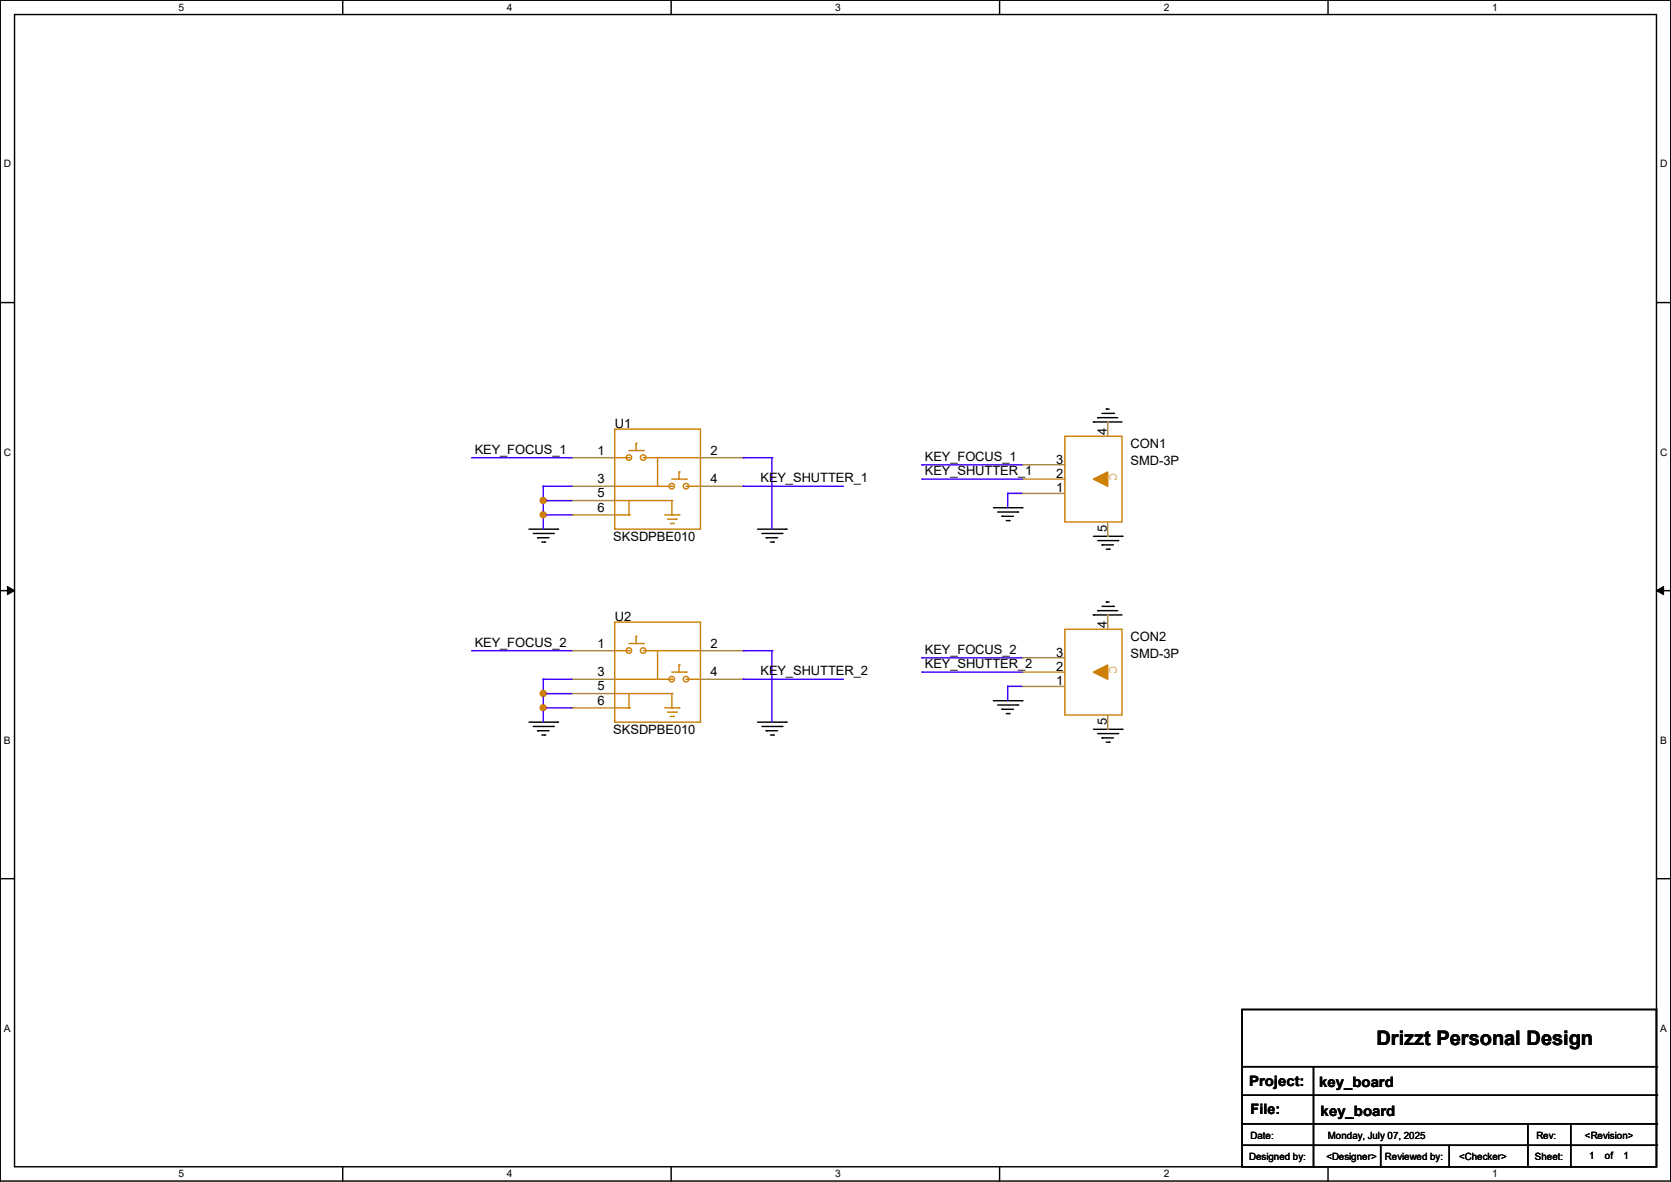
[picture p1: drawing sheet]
<svg xmlns="http://www.w3.org/2000/svg" width="297mm" height="210mm" viewBox="0 0 297 210" stroke-linecap="round" stroke-linejoin="round" font-family="sans-serif">
<path d="M0 0h297v209.8h-297zM2.6 2.6h291.8v204.7h-291.8z" fill="none" stroke="#000" stroke-width=".25"/>
<g fill="#fff">
<path d="M31.7 .3h1v2h-1z"/>
<path d="M31.7 207.6h1v1.9h-1z"/>
</g>
<path d="M60.9 0v2.6M60.9 207.3v2.5" fill="none" stroke="#000" stroke-width=".25"/>
<g fill="#fff">
<path d="M90.1 .3h1v2h-1z"/>
<path d="M90.1 207.6h1v1.9h-1z"/>
</g>
<path d="M119.3 0v2.6M119.3 207.3v2.5" fill="none" stroke="#000" stroke-width=".25"/>
<g fill="#fff">
<path d="M148.5 .3h.9v2h-.9z"/>
<path d="M148.5 207.6h.9v1.9h-.9z"/>
</g>
<path d="M177.7 0v2.6M177.7 207.3v2.5" fill="none" stroke="#000" stroke-width=".25"/>
<g fill="#fff">
<path d="M206.8 .3h1v2h-1z"/>
<path d="M206.8 207.6h1v1.9h-1z"/>
</g>
<path d="M236.1 0v2.6M236.1 207.3v2.5" fill="none" stroke="#000" stroke-width=".25"/>
<g fill="#fff">
<path d="M265.2 .3h1v2h-1z"/>
<path d="M265.2 207.6h1v1.9h-1z"/>
<path d="M.7 28.2h1.2v1.9h-1.2z"/>
<path d="M295.1 28.2h1.2v1.9h-1.2z"/>
<path d="M.7 79.3h1.2v2h-1.2z"/>
<path d="M295.1 79.3h1.2v2h-1.2z"/>
</g>
<path d="M0 53.8h2.6M294.4 53.8h2.6" fill="none" stroke="#000" stroke-width=".25"/>
<g fill="#fff">
<path d="M.7 130.5h1.2v2h-1.2z"/>
<path d="M295.1 130.5h1.1v2h-1.1z"/>
</g>
<path d="M0 104.9h2.6M294.4 104.9h2.6" fill="none" stroke="#000" stroke-width=".25"/>
<path d="M1.3 104.2l1.3 .7-1.3 .8zM294.4 104.9l1.3-.7v1.5z" fill="#000" stroke="#000" stroke-width=".18"/>
<g fill="#fff">
<path d="M.7 181.7h1.2v2h-1.2z"/>
<path d="M295.1 181.7h1.1v2h-1.1z"/>
</g>
<g fill="none" stroke="#000" stroke-width=".25">
<path d="M194.4 75h.1M194.4 75h5M195.1 74.2h.1M195.1 74.2h3.6M195.9 73.4h2M196.6 72.7h.1M196.6 72.7h.5M197.9 73.4h.1M94 94h5.1M94.8 94.8h3.5M95.5 95.5h.1M95.5 95.5h2.1"/>
<path d="M96.3 96.3h.5M96.8 96.3h.1M98.3 94.8h.1M99.1 94h.1M134.7 94h5M135.4 94.8h3.6M136.2 95.5h.1M136.2 95.5h2M136.9 96.3h.6M137.5 96.3h.1M139 94.8h.1M139.7 94h.1"/>
<path d="M176.6 90.2h5.1M177.3 91h3.6M178.1 91.7h.1M178.1 91.7h2M178.9 92.5h.5M179.4 92.5h.1M180.9 91h.1M181.7 90.2h.1M194.4 95.3h5M195.1 96.1h3.6M195.9 96.8h.1M195.9 96.8h2"/>
<path d="M196.6 97.6h.5M197.1 97.6h.1M198.7 96.1h.1M199.4 95.3h.1M194.4 109.3h.1M194.4 109.3h5M195.1 108.5h.1M195.1 108.5h3.6M195.9 107.7h2M196.6 107h.1M196.6 107h.5M197.9 107.7h.1"/>
<path d="M94 128.3h5.1M94.8 129.1h3.5M95.5 129.8h.1M95.5 129.8h2.1M96.3 130.6h.5M96.8 130.6h.1M98.3 129.1h.1M99.1 128.3h.1M134.7 128.3h5M135.4 129.1h3.6M136.2 129.8h.1M136.2 129.8h2"/>
<path d="M136.9 130.6h.6M137.5 130.6h.1M139 129.1h.1M139.7 128.3h.1M176.6 124.5h5.1M177.3 125.3h3.6M178.1 126h.1M178.1 126h2M178.9 126.8h.5M179.4 126.8h.1M180.9 125.3h.1M181.7 124.5h.1"/>
<path d="M194.4 129.6h5M195.1 130.3h3.6M195.9 131.1h.1M195.9 131.1h2M196.6 131.9h.5M197.1 131.9h.1M198.7 130.3h.1M199.4 129.6h.1M0 156.1h2.6M294.4 156.1h2.6M220.8 179.4h73.6v27.9h-73.6zM220.8 189.5h73.6"/>
<path d="M220.8 194.6h73.6M220.8 199.7h73.6M233.5 189.5v17.8M271.6 199.7v7.6M279.2 199.7v7.6M294.4 189.5h.1M294.4 194.6h.1M294.4 199.7h.1M220.8 203.5h73.6M233.5 207.3h.1M245.4 207.3h.1M245.4 203.5v3.8"/>
<path d="M257.6 207.3h.1M257.6 203.5v3.8M271.6 207.3h.1M279.2 207.3h.1M294.4 203.5h.1"/>
</g>
<g fill="none" stroke="#cc8006" stroke-width=".25">
<path d="M109.3 76.2h15.2v17.8h-15.2zM113.1 78.8h.1M113.1 78.8v1.3M189.3 77.5h10.1v15.3h-10.1zM109.3 81.3h2.5M109.3 86.4h10.1M109.3 88.9h10.1M109.3 91.5h2.5M111.8 81.3h.1M111.8 91.5h.1M111.8 88.9v2.6M111.8 80.1h2.5"/>
<path d="M114.3 80.1h.1M114.3 81.3h10.2M116.9 86.4h.1M116.9 81.3v5.1M118.2 91.5h2.5M118.7 92.2h1.5M119.2 93h.5M119.4 86.4h.1M119.4 88.9h.1M119.4 91.5h.1M119.4 88.9v2.6M119.4 85.1h2.6"/>
<path d="M119.7 93h.1M120.2 92.2h.1M120.7 83.9h.1M120.7 91.5h.1M120.7 83.9v1.2M122 85.1h.1M122 86.4h2.5M124.5 81.3h.1M124.5 86.4h.1M109.3 110.5h15.2v17.8h-15.2zM109.3 115.6h2.5M111.8 115.6h.1"/>
<path d="M111.8 114.3h2.5M113.1 113.1h.1M113.1 113.1v1.2M114.3 114.3h.1M114.3 115.6h10.2M116.9 115.6v5.1M119.4 119.4h2.6M120.7 118.2h.1M120.7 118.2v1.2M122 119.4h.1M124.5 115.6h.1M189.3 111.8h10.1v15.2h-10.1z"/>
<path d="M109.3 120.7h10.1M109.3 123.2h10.1M109.3 125.8h2.5M111.8 125.8h.1M111.8 123.2v2.6M116.9 120.7h.1M118.2 125.8h2.5M118.7 126.5h1.5M119.2 127.3h.5M119.4 120.7h.1M119.4 123.2h.1M119.4 125.8h.1"/>
<path d="M119.4 123.2v2.6M119.7 127.3h.1M120.2 126.5h.1M120.7 125.8h.1M122 120.7h2.5M124.5 120.7h.1"/>
<circle cx="111.8" cy="81.3" r=".49"/>
<circle cx="114.3" cy="81.3" r=".49"/>
<circle cx="119.4" cy="86.4" r=".49"/>
<circle cx="121.9" cy="86.4" r=".49"/>
<circle cx="111.8" cy="115.6" r=".49"/>
<circle cx="114.3" cy="115.6" r=".49"/>
<circle cx="119.4" cy="120.7" r=".49"/>
<circle cx="121.9" cy="120.7" r=".49"/>
</g>
<g fill="none" stroke="#a84" stroke-width=".25">
<path d="M196.9 75h.1M196.9 75v2.5M101.6 81.3h.1M101.6 86.4h.1M101.6 88.9h.1M101.6 91.5h.1M101.6 81.3h7.7M101.6 86.4h7.7M101.6 88.9h7.7M101.6 91.5h7.7M124.5 81.3h7.6M124.5 86.4h7.6"/>
<path d="M132.1 81.3h.1M132.1 86.4h.1M181.7 87.7h.1M181.7 85.1h.1M181.7 82.6h.1M181.7 87.7h7.6M181.7 85.1h7.6M181.7 82.6h7.6M196.9 95.3h.1M196.9 92.8v2.5M101.6 115.6h.1M101.6 115.6h7.7"/>
<path d="M124.5 115.6h7.6M132.1 115.6h.1M181.7 119.4h.1M181.7 116.9h.1M181.7 119.4h7.6M181.7 116.9h7.6M196.9 109.3h.1M196.9 109.3v2.5M101.6 120.7h.1M101.6 123.2h.1M101.6 125.8h.1M101.6 120.7h7.7"/>
<path d="M101.6 123.2h7.7M101.6 125.8h7.7M124.5 120.7h7.6M132.1 120.7h.1M181.7 122h.1M181.7 122h7.6M196.9 129.6h.1M196.9 127v2.6"/>
</g>
<g fill="#cc8006" stroke="#cc8006" stroke-width=".25">
<path d="M194.4 85.1l2.5-1.2v2.5z" fill-rule="evenodd"/>
<path d="M194.4 119.4l2.5-1.2v2.5z" fill-rule="evenodd"/>
</g>
<g fill="none" stroke="#4200ff" stroke-width=".25">
<path d="M83.9 81.3h.1M83.9 81.3h17.7M96.6 86.4h.1M96.6 88.9h.1M96.6 91.5h.1M96.6 86.4h5M96.6 86.4v7.6M96.6 88.9h5M96.6 91.5h5M132.1 81.3h.1M132.1 86.4h.1M132.1 81.3h5.1"/>
<path d="M132.1 86.4h17.8M137.2 81.3h.1M137.2 81.3v12.7M163.9 82.6h.1M163.9 85.1h.1M163.9 82.6h17.8M163.9 85.1h17.8M179.1 87.7h.1M179.1 87.7h2.6M179.1 87.7v2.5M83.9 115.6h.1M83.9 115.6h17.7"/>
<path d="M132.1 115.6h.1M132.1 115.6h5.1M137.2 115.6h.1M137.2 115.6v12.7M163.9 116.9h.1M163.9 119.4h.1M163.9 116.9h17.8M163.9 119.4h17.8M96.6 120.7h.1M96.6 123.2h.1M96.6 125.8h.1M96.6 120.7v7.6"/>
<path d="M96.6 120.7h5M96.6 123.2h5M96.6 125.8h5M132.1 120.7h.1M132.1 120.7h17.8M179.1 122h.1M179.1 122v2.5M179.1 122h2.6"/>
</g>
<g fill="#f00" stroke="#f00" stroke-width=".25">
<circle cx="96.5" cy="88.9" r=".49"/>
<circle cx="96.5" cy="91.5" r=".49"/>
<circle cx="96.5" cy="123.2" r=".49"/>
<circle cx="96.5" cy="125.8" r=".49"/>
</g>
<text font-size="3.6" x="244.6" y="185.7">Drizzt Personal Design</text>
<g font-size="2.5">
<text x="222" y="192.9">Project:</text>
<text x="222.3" y="198">File:</text>
<text x="234.5" y="193.2">key_board</text>
<text x="234.7" y="198.2">key_board</text>
</g>
<g font-size="2.3">
<text x="109.3" y="76">U1</text>
<text x="196.7" y="77.3" transform="rotate(-90 196.7 77.3)">4</text>
<text x="84.4" y="80.6">KEY_FOCUS_1</text>
<text x="106.2" y="80.8">1</text>
<text x="126.3" y="80.8">2</text>
<text x="164.4" y="81.9">KEY_FOCUS_1</text>
<text x="187.8" y="82.4">3</text>
<text x="201" y="79.6">CON1</text>
<text x="201" y="82.6">SMD-3P</text>
<text x="106.2" y="85.9">3</text>
<text x="106.2" y="88.4">5</text>
<text x="126.3" y="85.9">4</text>
<text x="135.2" y="85.7">KEY_SHUTTER_1</text>
<text x="164.4" y="84.4">KEY_SHUTTER_1</text>
<text x="187.8" y="87.5">1</text>
<text x="187.8" y="84.9">2</text>
<text x="106.2" y="90.9">6</text>
<text x="196.7" y="94.5" transform="rotate(-90 196.7 94.5)">5</text>
<text x="109" y="96.1">SKSDPBE010</text>
<text x="109.3" y="110.3">U2</text>
<text x="196.7" y="111.5" transform="rotate(-90 196.7 111.5)">4</text>
<text x="201" y="113.9">CON2</text>
<text x="84.4" y="114.9">KEY_FOCUS_2</text>
<text x="106.2" y="115.1">1</text>
<text x="126.3" y="115.1">2</text>
<text x="135.2" y="120">KEY_SHUTTER_2</text>
<text x="164.4" y="116.2">KEY_FOCUS_2</text>
<text x="164.4" y="118.7">KEY_SHUTTER_2</text>
<text x="187.8" y="119.2">2</text>
<text x="187.8" y="116.7">3</text>
<text x="201" y="116.9">SMD-3P</text>
<text x="106.2" y="120.1">3</text>
<text x="106.2" y="122.7">5</text>
<text x="106.2" y="125.2">6</text>
<text x="126.3" y="120.1">4</text>
<text x="187.8" y="121.7">1</text>
<text x="109" y="130.4">SKSDPBE010</text>
<text x="196.7" y="128.8" transform="rotate(-90 196.7 128.8)">5</text>
</g>
<g font-size="2.3" fill="#cc8006">
<text x="197.2" y="84.1" transform="rotate(90 197.2 84.1)">C</text>
<text x="197.2" y="118.4" transform="rotate(90 197.2 118.4)">C</text>
</g>
<g font-size="1.8">
<text x="31.7" y="1.9">5</text>
<text x="90.1" y="1.9">4</text>
<text x="148.5" y="1.9">3</text>
<text x="206.8" y="1.9">2</text>
<text x="265.2" y="1.9">1</text>
<text x=".7" y="29.8">D</text>
<text x="295.1" y="29.8">D</text>
<text x=".7" y="80.9">C</text>
<text x="295.1" y="80.9">C</text>
<text x=".7" y="132.1">B</text>
<text x="295.1" y="132.1">B</text>
<text x=".7" y="183.3">A</text>
<text x="295.1" y="183.3">A</text>
<text x="222.3" y="202.3">Date:</text>
<text x="236" y="202.3">Monday, July 07, 2025</text>
<text x="273.1" y="202.3">Rev:</text>
<text x="281.7" y="202.3">&lt;Revision&gt;</text>
<text x="31.7" y="209.2">5</text>
<text x="90.1" y="209.2">4</text>
<text x="148.5" y="209.2">3</text>
<text x="206.8" y="209.2">2</text>
<text x="222" y="206.1">Designed by:</text>
<text x="235.7" y="206.1">&lt;Designer&gt;</text>
<text x="246.2" y="206.1">Reviewed by:</text>
<text x="259.4" y="206.1">&lt;Checker&gt;</text>
<text x="265.2" y="209.2">1</text>
<text x="272.8" y="206.1">Sheet:</text>
<text x="282.5" y="205.9">1</text>
<text x="285.3" y="205.9">of</text>
<text x="288.6" y="205.9">1</text>
</g>
</svg>
